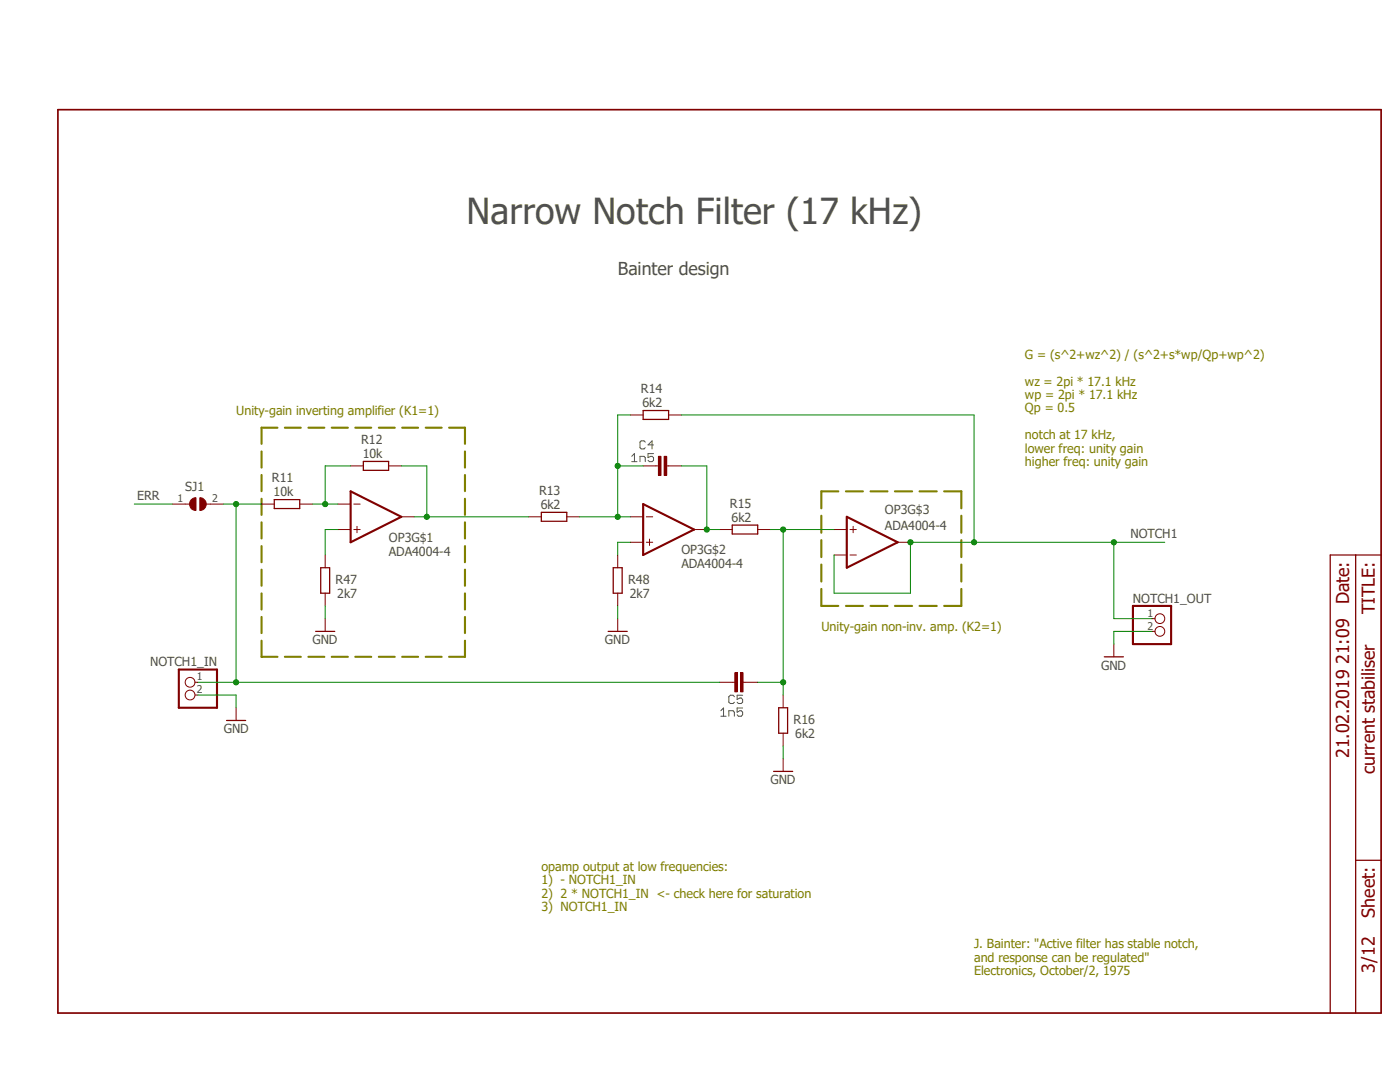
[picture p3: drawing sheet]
<svg xmlns="http://www.w3.org/2000/svg" width="279mm" height="216mm" viewBox="0 0 279 216" stroke-linecap="round" stroke-linejoin="round" font-family="sans-serif">
<path d="M11.2 21.4l265 181.1M276.2 21.4l-265 181.1" fill="none" stroke="#fff" stroke-width=".2"/>
<g fill="none" stroke="#808000" stroke-width=".42">
<path d="M52.2 90.1v3.2M52.2 94.8v3.2M52.2 99.5v3.2M55.4 85.3h-3.2v3.3M56.9 85.3h3.1M61.6 85.3h3.1M66.2 85.3h3.2M70.9 85.3h3.2M75.6 85.3h3.2M80.3 85.3h3.1M85 85.3h3.1M89.6 85.3h3.2v3.3"/>
<path d="M92.8 90.1v3.2M92.8 94.8v3.2M92.8 99.5v3.2M167.3 98h-3.4v3.4M168.8 98h3.4M173.7 98h3.4M178.6 98h3.4M183.5 98h3.4M188.4 98h3.5v3.4M52.2 104.2v3.2M52.2 109v3.2M52.2 113.7v3.2"/>
<path d="M52.2 118.4v3.2M92.8 104.2v3.2M92.8 109v3.2M92.8 113.7v3.2M92.8 118.4v3.2M163.9 102.9v3.4M163.9 107.8v3.4M163.9 112.6v3.4M163.9 117.5v3.4h3.4M191.9 117.5v3.4h-3.5M191.9 102.9v3.4M191.9 107.8v3.4"/>
<path d="M191.9 112.6v3.4M52.2 123.1v3.2M52.2 127.8v3.3h3.2M56.9 131.1h3.1M61.6 131.1h3.1M66.2 131.1h3.2M70.9 131.1h3.2M75.6 131.1h3.2M80.3 131.1h3.1M85 131.1h3.1M92.8 127.8v3.3h-3.2M92.8 123.1v3.2"/>
<path d="M168.8 120.9h3.4M173.7 120.9h3.4M178.6 120.9h3.4M183.5 120.9h3.4"/>
</g>
<path d="M126.1 91.1l.5-.6v1.6M126.1 92.1h1M127.7 92.1v-1h.8l.3 .2v.8M128.8 88.2l-.3-.2h-.5l-.3 .2v1.1l.3 .3h.5l.3-.3M130.4 90.5h-1.1v.8l.6-.2h.2l.3 .2v.6l-.3 .2h-.5l-.3-.2M130.4 88.8h-1.1l.8-.8v1.6M146.6 139l-.3-.3h-.5l-.3 .3v1.1l.3 .3h.5l.3-.3M148.2 138.7h-1.1v.9l.6-.3h.2l.3 .3v.5l-.3 .3h-.5l-.3-.3M143.8 141.8l.6-.5v1.6M143.8 142.9h1.1M145.5 142.9v-1.1h.8l.3 .3v.8M148.2 141.3h-1.1v.8l.6-.3h.2l.3 .3v.5l-.3 .3h-.5l-.3-.3" fill="none" stroke="#505050" stroke-width=".2"/>
<path d="M54.7 99.7h5.1v1.8h-5.1zM72.5 92.1h5.1v1.8h-5.1zM128.4 81.9h5v1.8h-5zM108 102.2h5.1v1.8h-5.1zM146.1 104.8h5.1v1.8h-5.1zM270.6 110.7v91.4M275.6 110.7h-10.1v91.4M155.4 141.2h1.8v5.1h-1.8zM270.6 171.7h5" fill="none" stroke="#800000" stroke-width=".25"/>
<path d="M11.6 21.9h264v180.2h-264z" fill="none" stroke="#800000" stroke-width=".34"/>
<path d="M70 98l10.1 5.1-10.1 5.1zM128.4 100.6l10.1 5.1-10.1 5zM169 103.1l10.2 5.1-10.2 5.1z" fill="none" stroke="#800000" stroke-width=".42"/>
<g fill="none" stroke="#800000" stroke-width=".2">
<path d="M70 93h2.5M77.6 93h2.5M125.8 82.8h2.6M130.9 93h.6M132.8 93h.6M133.4 82.8h2.6M52.2 100.6h2.5M59.8 100.6h2.6M67.4 100.6h2.6M67.4 105.7h2.6M70.6 100.6h1.3M70.6 105.7h1.3"/>
<path d="M71.2 105v1.3M80.1 103.1h2.5M105.5 103.1h2.5M113.1 103.1h2.6M125.8 103.1h2.6M125.8 108.2h2.6M129 103.1h1.3M129 108.2h1.3M129.6 107.6v1.2M138.5 105.7h2.6M143.6 105.7h2.5M151.2 105.7h2.6"/>
<path d="M166.5 105.7h2.5M166.5 110.7h2.5M169.6 105.7h1.3M169.6 110.7h1.3M170.3 105v1.3M179.2 108.2h2.5M156.3 138.7v2.5M156.3 146.3v2.5"/>
</g>
<path d="M131.4 91.1h.5v3.8h-.5z" fill-rule="evenodd" fill="#800000"/>
<path d="M131.4 91.1h.5v3.8h-.5z" fill="none" stroke="#800000" stroke-width=".2"/>
<path d="M132.5 91.1h.6v3.8h-.6z" fill-rule="evenodd" fill="#800000"/>
<path d="M128.4 93h2.5M132.5 91.1h.6v3.8h-.6zM133.4 93h2.6M146.1 136.1h.7M148 136.1h.7" fill="none" stroke="#800000" stroke-width=".2"/>
<path d="M146.6 134.2h.6v3.8h-.6z" fill-rule="evenodd" fill="#800000"/>
<path d="M146.6 134.2h.6v3.8h-.6z" fill="none" stroke="#800000" stroke-width=".2"/>
<path d="M147.8 134.2h.5v3.8h-.5z" fill-rule="evenodd" fill="#800000"/>
<path d="M64.9 123.4v2.6M123.3 123.4v2.6M143.6 136.1h2.5M147.8 134.2h.5v3.8h-.5zM148.7 136.1h2.5M156.3 151.4v2.5" fill="none" stroke="#800000" stroke-width=".2"/>
<path d="M63 126h3.8M121.4 126h3.8M154.4 153.9h3.8" fill="none" stroke="#800000" stroke-width=".25"/>
<path d="M39.9 99.3a1.27 1.27 0 0 1 1.3 1.3 1.27 1.27 0 0 1-1.3 1.3z" fill-rule="evenodd" fill="#800000"/>
<path d="M39.9 99.3a1.27 1.27 0 0 1 1.3 1.3 1.27 1.27 0 0 1-1.3 1.3z" fill="none" stroke="#800000" stroke-width=".2"/>
<path d="M38.2 99.7l.3-.3 .6-.1v2.6a1.27 1.27 0 0 1-1.2-.8 1.27 1.27 0 0 1 .3-1.4z" fill-rule="evenodd" fill="#800000"/>
<g fill="none" stroke="#800000" stroke-width=".2">
<path d="M38.2 99.7l.3-.3 .6-.1v2.6a1.27 1.27 0 0 1-1.2-.8 1.27 1.27 0 0 1 .3-1.4zM34.4 100.6h3.4M41.1 100.6h3.5M64.9 110.7v2.6M64.9 118.4v2.5M123.3 110.7v2.6M123.3 118.4v2.5M38.9 136.1h.6M38.9 138.7h.6M222.3 128.5v2.6M229.9 123.4h.6M229.9 126h.6"/>
<path d="M47.1 141.2v2.6"/>
<circle cx="37.9" cy="136.1" r=".98"/>
<circle cx="37.9" cy="138.7" r=".98"/>
<circle cx="231.5" cy="123.4" r=".98"/>
<circle cx="231.5" cy="126" r=".98"/>
</g>
<path d="M64 113.3h1.8v5.1h-1.8zM122.4 113.3h1.8v5.1h-1.8zM220.4 131.1h3.8M45.2 143.8h3.8" fill="none" stroke="#800000" stroke-width=".25"/>
<path d="M35.7 133.6h7.6v7.6h-7.6zM226.1 120.9h7.6v7.6h-7.6z" fill="none" stroke="#800000" stroke-width=".42"/>
<path d="M64.9 93v7.6M62.4 100.6h5" fill="none" stroke="#008000" stroke-width=".2"/>
<circle cx="64.9" cy="100.6" r=".51" fill="#008000"/>
<g fill="none" stroke="#008000" stroke-width=".2">
<path d="M64.9 93h5.1M80.1 93h5.1v10.1M82.6 103.1h22.9"/>
<circle cx="64.9" cy="100.6" r=".51"/>
</g>
<circle cx="85.2" cy="103.1" r=".51" fill="#008000"/>
<g fill="none" stroke="#008000" stroke-width=".2">
<path d="M128.4 93h-5.1v10.1M115.7 103.1h10.1"/>
<circle cx="85.2" cy="103.1" r=".51"/>
</g>
<circle cx="123.3" cy="103.1" r=".51" fill="#008000"/>
<g fill="none" stroke="#008000" stroke-width=".2">
<path d="M125.8 82.8h-2.5v10.2"/>
<circle cx="123.3" cy="103.1" r=".51"/>
</g>
<circle cx="123.3" cy="93" r=".51" fill="#008000"/>
<g fill="none" stroke="#008000" stroke-width=".2">
<path d="M136 93h5.1v12.7h2.5"/>
<circle cx="123.3" cy="93" r=".51"/>
</g>
<circle cx="141.1" cy="105.7" r=".51" fill="#008000"/>
<g fill="none" stroke="#008000" stroke-width=".2">
<path d="M153.8 105.7h12.7M156.3 105.7v30.4"/>
<circle cx="141.1" cy="105.7" r=".51"/>
</g>
<circle cx="156.3" cy="105.7" r=".51" fill="#008000"/>
<g fill="none" stroke="#008000" stroke-width=".2">
<path d="M151.2 136.1h5.1v2.6"/>
<circle cx="156.3" cy="105.7" r=".51"/>
</g>
<circle cx="156.3" cy="136.1" r=".51" fill="#008000"/>
<g fill="none" stroke="#008000" stroke-width=".2">
<path d="M194.4 108.2h-12.7v10.2h-15.2v-7.7"/>
<circle cx="156.3" cy="136.1" r=".51"/>
</g>
<circle cx="181.7" cy="108.2" r=".51" fill="#008000"/>
<g fill="none" stroke="#008000" stroke-width=".2">
<path d="M136 82.8h58.4v25.4h27.9"/>
<circle cx="181.7" cy="108.2" r=".51"/>
</g>
<circle cx="194.4" cy="108.2" r=".51" fill="#008000"/>
<g fill="none" stroke="#008000" stroke-width=".2">
<path d="M222.3 108.2h10.2"/>
<circle cx="194.4" cy="108.2" r=".51"/>
</g>
<circle cx="222.3" cy="108.2" r=".51" fill="#008000"/>
<g fill="none" stroke="#008000" stroke-width=".2">
<path d="M26.8 100.6h7.6M44.6 100.6h7.6M47.1 100.6v35.5h96.5M222.3 108.2v15.2h7.6M39.5 138.7h7.6v2.5M64.9 120.9v2.5M123.3 120.9v2.5M229.9 126h-7.6v2.5M156.3 148.8v2.6"/>
<circle cx="222.3" cy="108.2" r=".51"/>
</g>
<circle cx="47.1" cy="100.6" r=".51" fill="#008000"/>
<circle cx="47.1" cy="100.6" r=".51" fill="none" stroke="#008000" stroke-width=".2"/>
<circle cx="47.1" cy="136.1" r=".51" fill="#008000"/>
<g fill="none" stroke="#008000" stroke-width=".2">
<path d="M67.4 105.7h-2.5v5M125.8 108.2h-2.5v2.5M39.5 136.1h7.6"/>
<circle cx="47.1" cy="136.1" r=".51"/>
</g>
<text font-size="7.2" fill="#505050" x="93.1" y="44.7">Narrow Notch Filter (17 kHz)</text>
<text font-size="3.6" fill="#505050" x="123.3" y="54.9">Bainter design</text>
<g font-size="3.6" fill="#800000">
<text x="269.3" y="120.6" transform="rotate(-90 269.3 120.6)">Date:</text>
<text x="274.4" y="122.5" transform="rotate(-90 274.4 122.5)">TITLE:</text>
<text x="269.3" y="151.3" transform="rotate(-90 269.3 151.3)">21.02.2019 21:09</text>
<text x="274.4" y="154.5" transform="rotate(-90 274.4 154.5)">current stabiliser</text>
<text x="274.4" y="183.1" transform="rotate(-90 274.4 183.1)">Sheet:</text>
<text x="274.4" y="194.1" transform="rotate(-90 274.4 194.1)">3/12</text>
</g>
<g font-size="2.5" fill="#808000">
<text x="204.6" y="71.6">G = (s^2+wz^2) / (s^2+s*wp/Qp+wp^2)</text>
<text x="204.6" y="77">wz = 2pi * 17.1 kHz</text>
<text x="47.1" y="82.8">Unity-gain inverting amplifier (K1=1)</text>
<text x="204.6" y="79.6">wp = 2pi * 17.1 kHz</text>
<text x="204.6" y="82.3">Qp = 0.5</text>
<text x="204.6" y="87.6">notch at 17 kHz,</text>
<text x="204.6" y="90.3">lower freq: unity gain</text>
<text x="204.6" y="93">higher freq: unity gain</text>
<text x="163.9" y="126">Unity-gain non-inv. amp. (K2=1)</text>
<text x="108" y="173.8">opamp output at low frequencies:</text>
<text x="108" y="176.5">1) - NOTCH1_IN</text>
<text x="108" y="179.2">2) 2 * NOTCH1_IN &lt;- check here for saturation</text>
<text x="108" y="181.8">3) NOTCH1_IN</text>
<text x="194.4" y="189.2">J. Bainter: &quot;Active filter has stable notch,</text>
<text x="194.4" y="191.9">and response can be regulated&quot;</text>
<text x="194.4" y="194.5">Electronics, October/2, 1975</text>
</g>
<g font-size="2.5" fill="#505050">
<text x="127.9" y="78.5">R14</text>
<text x="128.2" y="81.3">6k2</text>
<text x="72.1" y="88.6">R12</text>
<text x="72.4" y="91.4">10k</text>
<text x="27.3" y="99.8">ERR</text>
<text x="37" y="98">SJ1</text>
<text x="54.3" y="96.3">R11</text>
<text x="54.6" y="99.1">10k</text>
<text x="107.6" y="98.8">R13</text>
<text x="107.9" y="101.6">6k2</text>
<text x="145.7" y="101.3">R15</text>
<text x="146" y="104.1">6k2</text>
<text x="176.6" y="105.7">ADA4004-4</text>
<text x="176.6" y="102.5">OP3G$3</text>
<text x="225.6" y="107.4">NOTCH1</text>
<text x="77.6" y="111">ADA4004-4</text>
<text x="77.6" y="108.1">OP3G$1</text>
<text x="136" y="113.3">ADA4004-4</text>
<text x="136" y="110.6">OP3G$2</text>
<text x="67" y="116.5">R47</text>
<text x="67.3" y="119.4">2k7</text>
<text x="125.4" y="116.5">R48</text>
<text x="125.7" y="119.4">2k7</text>
<text x="226.1" y="120.3">NOTCH1_OUT</text>
<text x="62.4" y="128.5">GND</text>
<text x="120.7" y="128.5">GND</text>
<text x="30" y="133">NOTCH1_IN</text>
<text x="219.8" y="133.6">GND</text>
<text x="44.7" y="146.3">GND</text>
<text x="158.4" y="144.5">R16</text>
<text x="158.7" y="147.3">6k2</text>
<text x="153.8" y="156.5">GND</text>
</g>
<g font-size="2.1" fill="#505050">
<text x="35.4" y="100.2">1</text>
<text x="42.4" y="100.2">2</text>
<text x="229" y="123.1">1</text>
<text x="229" y="125.6">2</text>
<text x="39.3" y="135.8">1</text>
<text x="39.3" y="138.3">2</text>
</g>
</svg>
